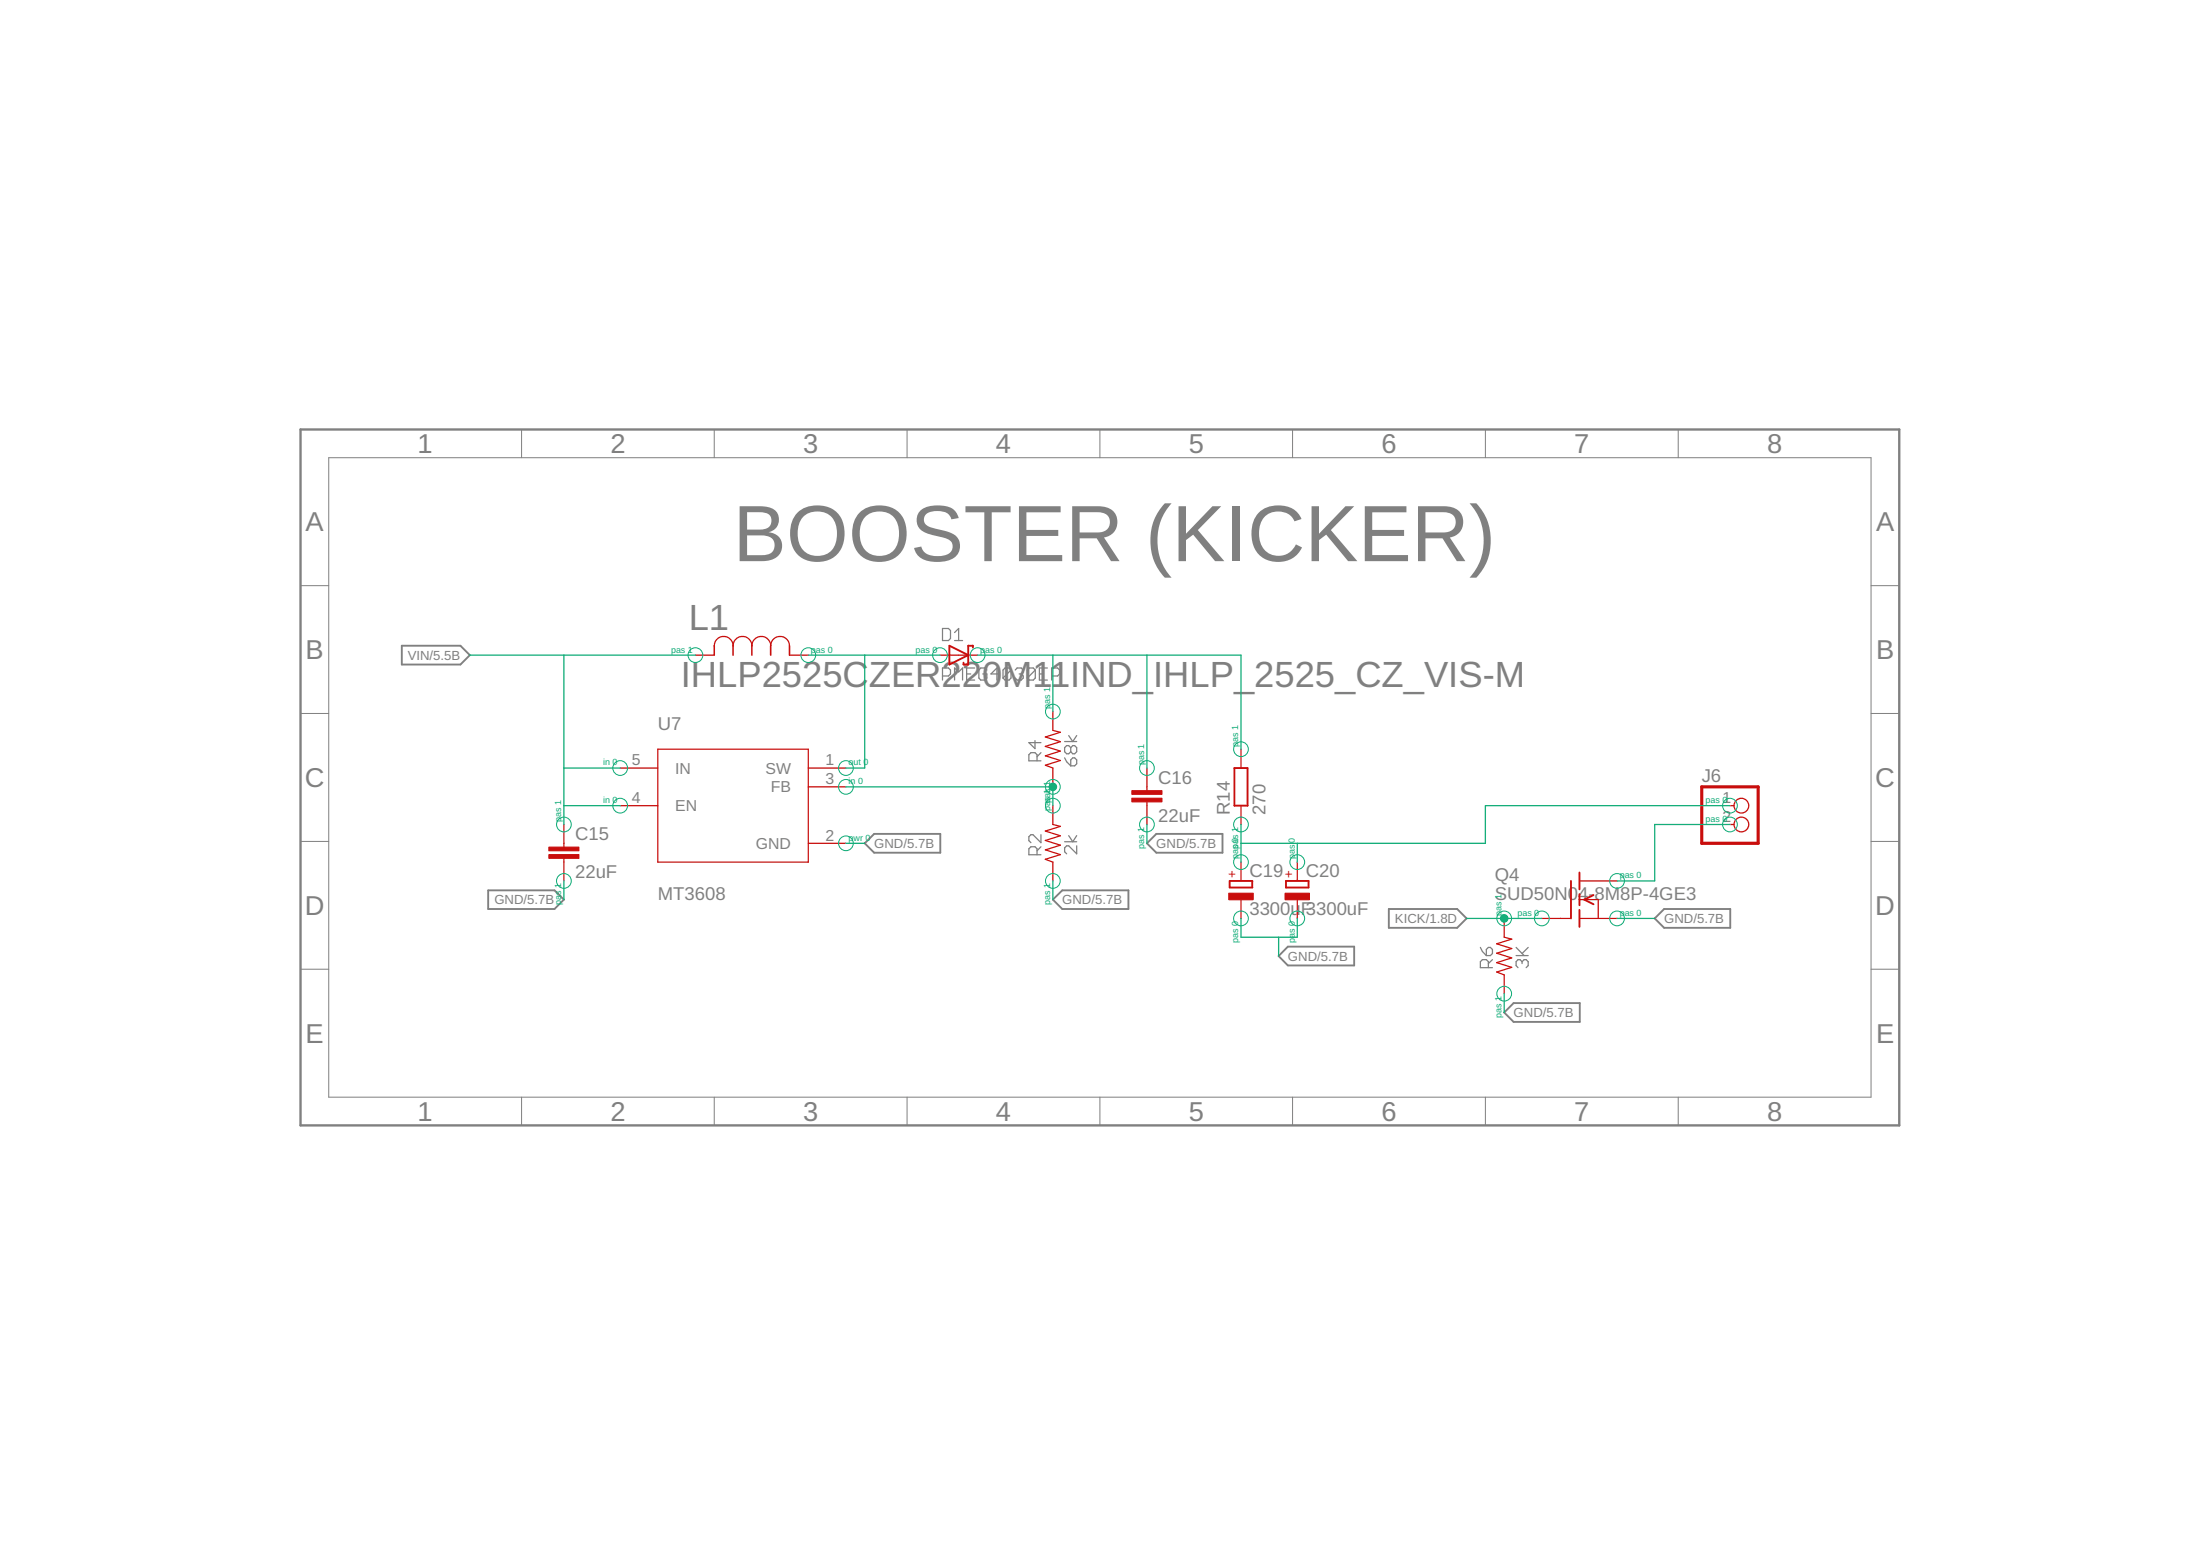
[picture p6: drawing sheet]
<svg xmlns="http://www.w3.org/2000/svg" width="297mm" height="210mm" viewBox="0 0 297 210" stroke-linecap="round" stroke-linejoin="round" font-family="sans-serif">
<g fill="none" stroke="#808080" stroke-width=".17">
<path d="M127.3 84.8h.8l.2 .3v1.1l-.2 .3h-.8zM127.3 91.2h.8l.2-.2v-.6l-.2-.2h-.8v1.6M128.9 91.8v-1.6l.5 .5 .6-.5v1.6M128.9 86.5h1.1M128.9 85.4l.5-.6v1.7M130.5 91h.6M131.6 90.2h-1.1v1.6h1.1M133.2 90.4l-.2-.2h-.6l-.2 .2v1.1l.2 .3h.6l.2-.3v-.5h-.5M134.9 91h-1.1l.8-.8v1.6M136.5 90.4l-.3-.2h-.5l-.3 .2v1.1M136.5 90.4v1.1l-.3 .3h-.5l-.3-.3M136.5 90.4l-1.1 1.1"/>
<path d="M137.1 90.4l.2-.2h.6l.3 .2v.3l-.3 .3M137.6 91h.3M137.9 91l.3 .2v.3l-.3 .3h-.6l-.2-.3M139.7 100v1l-.8-.8h1.6M139.8 90.4l-.3-.2h-.5l-.3 .2v1.1M139.8 90.4v1.1l-.3 .3h-.5l-.3-.3M139.8 90.4l-1.1 1.1M140.3 91h.6M141.4 90.2h-1.1v1.6h1.1M142 91.2h.8l.3-.2v-.6l-.3-.2h-.8v1.6M144.3 99.3l.5 .8 .6-.8M140 102.7v-.8l-.3-.3h-.5l-.3 .3v.8h1.6"/>
<path d="M140 115.4v-.8l-.3-.3h-.5l-.3 .3v.8h1.6M140.5 112.7v1l-1-1h-.3l-.3 .2v.6l.3 .2M140.5 101.6l-.5 .6M140.5 114.3l-.5 .6M143.7 102.3l.3 .5 .6 .6M143.7 100.1h1.7M143.7 113.6h1.7M144.3 112.8l.5 .8 .6-.8M144.6 102.6l.2-.3h.3l.3 .3v.5l-.3 .3h-.5zM144.6 100.9l.2-.3h.3l.3 .3v.6l-.3 .2h-.3l-.2-.2M144.6 100.9v.6M144.6 100.9l-.3-.3h-.3l-.3 .3v.6l.3 .2h.3l.3-.2"/>
<path d="M145.4 114.2v1.1l-1.1-1.1h-.3l-.3 .2v.6l.3 .3M199.9 127.9l.3 .5 .5 .6M200.7 128.2l.3-.3h.2l.3 .3v.5l-.3 .3h-.5zM201 130.6v-.8l-.3-.3h-.5l-.3 .3v.8h1.6M201.5 129.5l-.5 .6M204.7 129h1.6M204.7 127.9l1.1 1.1M205.5 129.8l-.3-.3h-.2l-.3 .3v.5l.3 .3M205.5 129.8l.3-.3h.3l.2 .3v.5l-.2 .3M205.5 129.8v.3M206.3 127.9l-.8 .8"/>
</g>
<path d="M40.6 58h215.8v93.9h-215.8z" fill="none" stroke="#808080" stroke-width=".32"/>
<g fill="none" stroke="#808080" stroke-width=".14">
<path d="M70.4 58v3.8M96.4 58v3.8M122.5 58v3.8M148.5 58v3.8M174.5 58v3.8M200.6 58v3.8M226.6 58v3.8M40.6 79.1h3.8M44.4 61.8h208.2v86.3h-208.2zM252.6 79.1h3.8M40.6 96.3h3.8M252.6 96.3h3.8"/>
<path d="M40.6 113.6h3.8M252.6 113.6h3.8M40.6 130.8h3.8M252.6 130.8h3.8M70.4 148.1v3.8M96.4 148.1v3.8M122.5 148.1v3.8M148.5 148.1v3.8M174.5 148.1v3.8M200.6 148.1v3.8M226.6 148.1v3.8"/>
</g>
<path d="M54.3 87.2h7.9l1.2 1.2-1.2 1.3h-7.9zM116.8 113.8l1.2-1.2h9v2.5h-9zM156.1 112.6h9v2.5h-9l-1.2-1.3zM65.9 120.2h9l1.2 1.2-1.2 1.3h-9zM142.2 121.4l1.2-1.2h9v2.5h-9zM173.9 127.8h8.9v2.5h-8.9l-1.3-1.2zM187.5 122.7h9.2l1.3 1.3-1.3 1.2h-9.2zM203.1 136.7l1.3-1.3h8.9v2.5h-8.9zM224.7 122.7h8.9v2.5h-8.9l-1.3-1.2z" fill="none" stroke="#808080" stroke-width=".25"/>
<g fill="none" stroke="#c90d0c" stroke-width=".17">
<path d="M93.9 88.4h2.5M96.4 87.2a1.27 1.27 0 0 1 1.3-1.3 1.27 1.27 0 0 1 1.3 1.3 1.27 1.27 0 0 1 1.2-1.3 1.27 1.27 0 0 1 1.3 1.3 1.27 1.27 0 0 1 1.3-1.3 1.27 1.27 0 0 1 1.3 1.3 1.27 1.27 0 0 1 1.2-1.3 1.27 1.27 0 0 1 1.3 1.3M106.6 88.4h2.5M126.9 88.4h5.1M142.2 96.1v2.5l1 .2-2.1 .7 2.1 .6-2.1 .7 2.1 .6-2.1 .6 2.1 .7-2.1 .6 1.1 .4v2.5M76.1 111.3v3M76.1 115.9v3M83.7 103.7h5.1M83.7 108.8h5.1M88.8 101.1h20.3v15.3h-20.3zM109.1 103.7h5.1M109.1 113.8h5.1"/>
<path d="M109.1 106.2h5.1M142.2 108.8v2.5l1 .2-2.1 .7 2.1 .6-2.1 .7 2.1 .6-2.1 .6 2.1 .7-2.1 .6 1.1 .4v2.5M154.9 103.7v3M154.9 108.2v3.1M167.6 101.1v2.6M167.6 108.8v2.5M167.6 116.4v2.5M175.2 116.4v2.5M213.3 118.9h5M233.6 108.8h.5M233.6 111.3h.5M167.6 121.4v2.6"/>
<path d="M175.2 121.4v2.6M203.1 124v2.5l1 .3-2 .6 2 .6-2 .7 2 .6-2 .6 2 .7-2 .6 1 .4v2.5M208.2 124h3.8M213.3 124h5M213.3 121.4h2.5v2.6"/>
<circle cx="235.1" cy="111.3" r=".99"/>
<circle cx="235.1" cy="108.8" r=".99"/>
</g>
<path d="M96.4 87.2v1.2M99 87.2v1.2M101.5 87.2v1.2M104.1 87.2v1.2M106.6 87.2v1.2" fill="none" stroke="#c90d0c" stroke-width=".21"/>
<path d="M128.2 87.2l2.5 1.2-2.5 1.3zM131.4 87.4v-.2h-.7v2.5h-.6v-.2M166 118.9h3.1v.9h-3.1zM166.7 103.7h1.7v5.1h-1.7zM173.6 118.9h3.1v.9h-3.1zM212.1 118.9v5.1M213.3 117.8v2.3M213.3 120.7v1.5M213.3 122.8v2.3M215.2 120.8l-1.3 .6 1.3 .7" fill="none" stroke="#c90d0c" stroke-width=".25"/>
<g fill="#c90d0c" stroke="#c90d0c" stroke-width=".14">
<path d="M74.1 115.4h4.1v.5h-4.1z"/>
<path d="M74.1 114.3h4.1v.6h-4.1z"/>
<path d="M152.8 107.7h4.1v.5h-4.1z"/>
<path d="M152.8 106.7h4.1v.5h-4.1z"/>
<path d="M165.9 120.6h3.3v.9h-3.3z"/>
<path d="M173.5 120.6h3.3v.9h-3.3z"/>
</g>
<path d="M229.8 106.2h7.6v7.6h-7.6z" fill="none" stroke="#c90d0c" stroke-width=".42"/>
<g fill="none" stroke="#0dab76" stroke-width=".14">
<circle cx="93.9" cy="88.4" r=".99"/>
<circle cx="109.1" cy="88.4" r=".99"/>
<circle cx="126.9" cy="88.4" r=".99"/>
<circle cx="132" cy="88.4" r=".99"/>
<circle cx="142.2" cy="96.1" r=".99"/>
<circle cx="76.1" cy="118.9" r=".99"/>
<circle cx="76.1" cy="111.3" r=".99"/>
<circle cx="83.7" cy="103.7" r=".99"/>
<circle cx="83.7" cy="108.8" r=".99"/>
<circle cx="114.2" cy="103.7" r=".99"/>
<circle cx="114.2" cy="113.8" r=".99"/>
<circle cx="114.2" cy="106.2" r=".99"/>
<circle cx="142.2" cy="106.2" r=".99"/>
<circle cx="142.2" cy="108.8" r=".99"/>
<circle cx="142.2" cy="118.9" r=".99"/>
<circle cx="154.9" cy="103.7" r=".99"/>
<circle cx="154.9" cy="111.3" r=".99"/>
<circle cx="167.6" cy="116.4" r=".99"/>
<circle cx="167.6" cy="111.3" r=".99"/>
<circle cx="167.6" cy="101.1" r=".99"/>
<circle cx="175.2" cy="116.4" r=".99"/>
<circle cx="218.3" cy="118.9" r=".99"/>
<circle cx="233.6" cy="108.8" r=".99"/>
<circle cx="233.6" cy="111.3" r=".99"/>
<circle cx="167.6" cy="124" r=".99"/>
<circle cx="175.2" cy="124" r=".99"/>
<circle cx="203.1" cy="124" r=".99"/>
<circle cx="203.1" cy="134.1" r=".99"/>
<circle cx="208.2" cy="124" r=".99"/>
<circle cx="218.3" cy="124" r=".99"/>
</g>
<g fill="none" stroke="#0dab76" stroke-width=".17">
<path d="M63.4 88.4h30.5M76.1 88.4v22.9M109.1 88.4h17.8M116.8 88.4v15.3h-2.6M132 88.4h35.6v12.7M142.2 88.4v7.7M154.9 88.4v15.3M76.1 108.8h7.6M76.1 118.9v2.5M76.1 103.7h7.6M114.2 113.8h2.6M114.2 106.2h28v2.6"/>
<path d="M142.2 118.9v2.5M154.9 111.3v2.5M167.6 111.3v5.1M175.2 113.8v2.6M233.6 108.8h-33v5h-33M233.6 111.3h-10.2v7.6h-5.1M167.6 124v2.5h7.6v-2.5M172.6 126.5v2.6M198 124h10.2M203.1 134.1v2.6M218.3 124h5.1"/>
</g>
<g fill="#0dab76" stroke="#0dab76" stroke-width=".14">
<circle cx="142.2" cy="106.2" r=".51"/>
<circle cx="203.1" cy="124" r=".51"/>
</g>
<text font-size="10.8" fill="#808080" x="99" y="75.7">BOOSTER (KICKER)</text>
<g font-size="4.9" fill="#808080">
<text x="93" y="85.1">L1</text>
<text x="91.9" y="92.7">IHLP2525C</text>
<text x="117.3" y="92.7">ZER220M11IND_</text>
<text x="155.7" y="92.7">IHLP_2525_CZ_VIS-M</text>
</g>
<g font-size="3.7" fill="#808080">
<text x="56.4" y="61.2">1</text>
<text x="82.4" y="61.2">2</text>
<text x="108.4" y="61.2">3</text>
<text x="134.5" y="61.2">4</text>
<text x="160.5" y="61.2">5</text>
<text x="186.5" y="61.2">6</text>
<text x="212.6" y="61.2">7</text>
<text x="238.6" y="61.2">8</text>
<text x="41.3" y="71.7">A</text>
<text x="253.3" y="71.7">A</text>
<text x="41.3" y="89">B</text>
<text x="253.3" y="89">B</text>
<text x="41.1" y="106.2">C</text>
<text x="253.2" y="106.2">C</text>
<text x="41.1" y="123.5">D</text>
<text x="253.2" y="123.5">D</text>
<text x="41.3" y="140.8">E</text>
<text x="253.3" y="140.8">E</text>
<text x="56.4" y="151.3">1</text>
<text x="82.4" y="151.3">2</text>
<text x="108.4" y="151.3">3</text>
<text x="134.5" y="151.3">4</text>
<text x="160.5" y="151.3">5</text>
<text x="186.5" y="151.3">6</text>
<text x="212.6" y="151.3">7</text>
<text x="238.6" y="151.3">8</text>
</g>
<g font-size="2.5" fill="#808080">
<text x="88.8" y="98.6">U7</text>
<text x="156.4" y="105.8">C16</text>
<text x="229.8" y="105.6">J6</text>
<text x="77.7" y="113.4">C15</text>
<text x="156.4" y="110.9">22uF</text>
<text x="166" y="110" transform="rotate(-90 166 110)">R14</text>
<text x="170.8" y="110" transform="rotate(-90 170.8 110)">270</text>
<text x="77.7" y="118.5">22uF</text>
<text x="168.7" y="118.4">C19</text>
<text x="176.3" y="118.4">C20</text>
<text x="201.8" y="118.9">Q4</text>
<text x="88.8" y="121.4">MT3608</text>
<text x="168.7" y="123.5">3300u</text>
<text x="175.6" y="123.5">F3300uF</text>
<text x="201.8" y="121.4">SUD50N04-8M8P-4GE3</text>
</g>
<g font-size="2.1" fill="#808080">
<text x="85.3" y="103.3">5</text>
<text x="91.2" y="104.4">IN</text>
<text x="103.4" y="104.4">SW</text>
<text x="104.1" y="107">FB</text>
<text x="111.5" y="103.3">1</text>
<text x="111.5" y="105.9">3</text>
<text x="85.3" y="108.4">4</text>
<text x="91.2" y="109.5">EN</text>
<text x="111.5" y="113.5">2</text>
<text x="232.6" y="108.4">1</text>
<text x="232.6" y="110.9">2</text>
<text x="102.1" y="114.6">GND</text>
</g>
<g font-size="1.8" fill="#808080">
<text x="55" y="89.1">VIN/5.5B</text>
<text x="118" y="114.5">GND/5.7B</text>
<text x="156.1" y="114.5">GND/5.7B</text>
<text x="66.8" y="122.1">GND/5.7B</text>
<text x="143.4" y="122.1">GND/5.7B</text>
<text x="188.3" y="124.6">KICK/1.8D</text>
<text x="224.7" y="124.6">GND/5.7B</text>
<text x="173.9" y="129.7">GND/5.7B</text>
<text x="204.4" y="137.3">GND/5.7B</text>
</g>
<g font-size="1.8" fill="#c90d0c">
<text x="167" y="118.5" transform="rotate(-90 167 118.5)">+</text>
<text x="174.6" y="118.5" transform="rotate(-90 174.6 118.5)">+</text>
</g>
<g font-size="1.2" fill="#0dab76">
<text x="90.6" y="88.1">pas 1</text>
<text x="109.5" y="88.1">pas 0</text>
<text x="123.6" y="88.1">pas 0</text>
<text x="132.3" y="88.1">pas 0</text>
<text x="141.8" y="95.7" transform="rotate(-90 141.8 95.7)">pas 1</text>
<text x="167.2" y="100.8" transform="rotate(-90 167.2 100.8)">pas 1</text>
<text x="81.4" y="103.3">in 0</text>
<text x="114.6" y="103.3">out 0</text>
<text x="114.6" y="105.9">in 0</text>
<text x="141.8" y="106.1" transform="rotate(-90 141.8 106.1)">1</text>
<text x="154.5" y="103.3" transform="rotate(-90 154.5 103.3)">pas 1</text>
<text x="75.8" y="110.9" transform="rotate(-90 75.8 110.9)">pas 1</text>
<text x="81.4" y="108.4">in 0</text>
<text x="114.6" y="113.5">pwr 0</text>
<text x="141.8" y="109.5" transform="rotate(-90 141.8 109.5)">papsa1s</text>
<text x="174.8" y="113.7" transform="rotate(-90 174.8 113.7)">0</text>
<text x="230.3" y="108.4">pas 0</text>
<text x="230.3" y="110.9">pas 0</text>
<text x="154.5" y="114.6" transform="rotate(-90 154.5 114.6)">pas 1</text>
<text x="167.2" y="116" transform="rotate(-90 167.2 116)">paspa0s 1</text>
<text x="174.8" y="116" transform="rotate(-90 174.8 116)">pas</text>
<text x="218.7" y="118.5">pas 0</text>
<text x="75.8" y="122.2" transform="rotate(-90 75.8 122.2)">pas 1</text>
<text x="141.8" y="122.2" transform="rotate(-90 141.8 122.2)">pas 1</text>
<text x="202.7" y="123.6" transform="rotate(-90 202.7 123.6)">pas 1</text>
<text x="204.9" y="123.6">pas 0</text>
<text x="218.7" y="123.6">pas 0</text>
<text x="167.2" y="127.3" transform="rotate(-90 167.2 127.3)">pas 0</text>
<text x="174.8" y="127.3" transform="rotate(-90 174.8 127.3)">pas 0</text>
<text x="202.7" y="137.4" transform="rotate(-90 202.7 137.4)">pas 1</text>
</g>
</svg>
